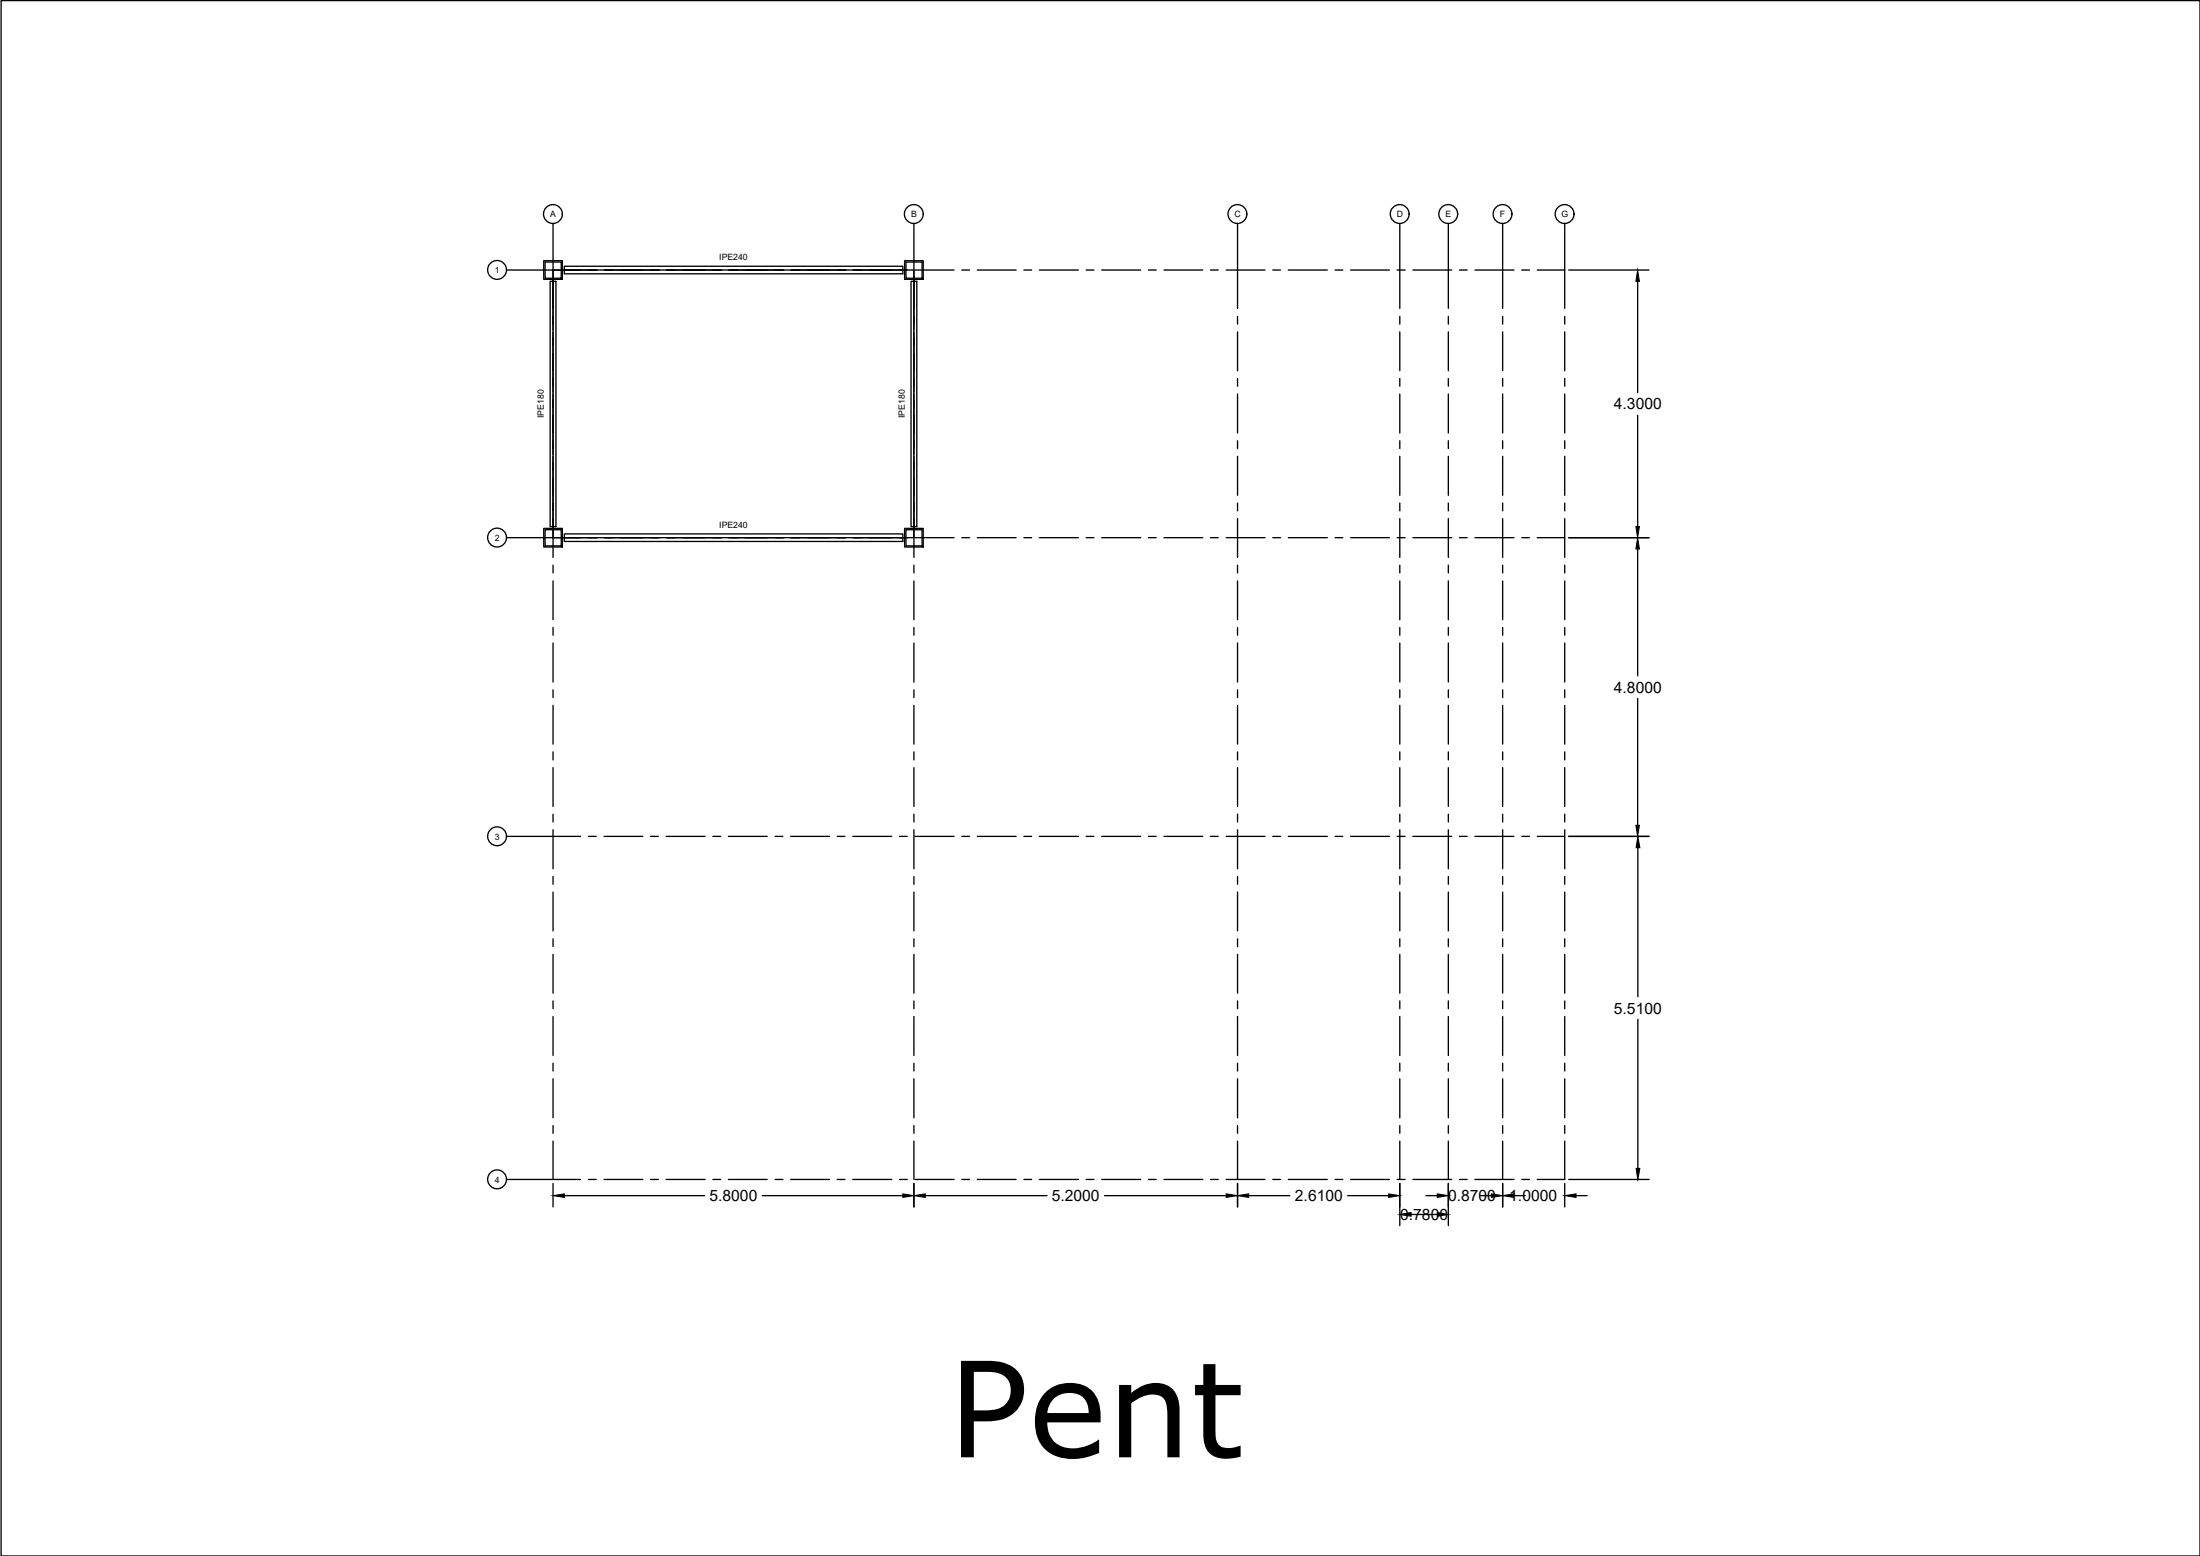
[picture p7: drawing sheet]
<svg xmlns="http://www.w3.org/2000/svg" width="420mm" height="297mm" viewBox="0 0 420 297" stroke-linecap="round" stroke-linejoin="round" font-family="sans-serif">
<!-- layer: 0 -->
<g fill="none" stroke="#000" stroke-width=".25">
<path d="M.2 .1h420v296.9h-420zM96.7 51.5h17.4M103.8 49.8h3.6v3.5h-3.6zM104.1 50h3.1v3.1h-3.1zM105.1 53.7h1.1v46.8h-1.1zM105.6 42.7v16.2M105.6 51.5h68.9v51.1h-68.9zM105.6 53.7v9.3M107.8 50.8h64.6v1.5h-64.6zM115.4 51.5h10.6M127.2 51.5h10.7M139.1 51.5h10.6"/>
<path d="M151 51.5h10.6M162.9 51.5h10.4M172.8 49.8h3.5v3.5h-3.5zM173 50h3.1v3.1h-3.1zM174 53.7h1.1v46.8h-1.1zM174.5 42.7v16.2M174.5 53.7v9.3M174.8 51.5h7.4M183.7 51.5h1.5M186.6 51.5h7.5M195.5 51.5h1.5M198.5 51.5h7.5"/>
<path d="M207.4 51.5h1.5M210.4 51.5h7.4M219.3 51.5h1.5M222.3 51.5h7.4M231.2 51.5h1.5M234.2 51.5h7.4M236.3 42.7v16.2M243.1 51.5h1.5M246 51.5h7.5M255 51.5h1.5M257.9 51.5h7.4M266.8 51.5h1.6"/>
<path d="M267.3 42.7v16.2M269.8 51.5h7.4M276.6 42.7v16.2M278.7 51.5h1.5M281.7 51.5h7.4M287 42.7v16.2M290.6 51.5h1.5M293.6 51.5h5.2M298.8 42.7v16.2M299.6 51.5h15.3M312.8 53.7v21.3M105.6 63.4v11.5"/>
<path d="M105.6 75.2v11.6M174.5 63.4v11.5M174.5 75.2v11.6M236.3 60.4v1.5M236.3 63.4v7.4M236.3 72.2v1.5M236.3 75.2v7.5M267.3 60.4v1.5M267.3 63.4v7.4M267.3 72.2v1.5M267.3 75.2v7.5M276.6 60.4v1.5"/>
<path d="M276.6 63.4v7.4M276.6 72.2v1.5M276.6 75.2v7.5M287 60.4v1.5M287 63.4v7.4M287 72.2v1.5M287 75.2v7.5M298.8 60.4v1.5M298.8 63.4v7.4M298.8 72.2v1.5M298.8 75.2v7.5M312.8 79.3v21.2"/>
<path d="M105.6 87.1v19.3M174.5 87.1v19.3M236.3 84.1v1.5M236.3 87.1v7.5M236.3 96v1.5M236.3 99v7.4M267.3 84.1v1.5M267.3 87.1v7.5M267.3 96v1.5M267.3 99v7.4M276.6 84.1v1.5M276.6 87.1v7.5"/>
<path d="M276.6 96v1.5M276.6 99v7.4M287 84.1v1.5M287 87.1v7.5M287 96v1.5M287 99v7.4M298.8 84.1v1.5M298.8 87.1v7.5M298.8 96v1.5M298.8 99v7.4M96.7 102.6h17.4M103.8 100.9h3.6v3.5h-3.6z"/>
<path d="M104.1 101.1h3.1v3.1h-3.1zM105.6 107.9v1.5M105.6 110.9v7.4M105.6 119.8v1.5M107.8 101.9h64.6v1.5h-64.6zM115.4 102.6h10.6M127.2 102.6h10.7M139.1 102.6h10.6M151 102.6h10.6M162.9 102.6h10.4M172.8 100.9h3.5v3.5h-3.5zM173 101.1h3.1v3.1h-3.1z"/>
<path d="M174.5 107.9v1.5M174.5 110.9v7.4M174.5 119.8v1.5M174.8 102.6h7.4M183.7 102.6h1.5M186.6 102.6h7.5M195.5 102.6h1.5M198.5 102.6h7.5M207.4 102.6h1.5M210.4 102.6h7.4M219.3 102.6h1.5M222.3 102.6h7.4"/>
<path d="M231.2 102.6h1.5M234.2 102.6h7.4M236.3 107.9v1.5M236.3 110.9v7.4M236.3 119.8v1.5M243.1 102.6h1.5M246 102.6h7.5M255 102.6h1.5M257.9 102.6h7.4M266.8 102.6h1.6M267.3 107.9v1.5M267.3 110.9v7.4"/>
<path d="M267.3 119.8v1.5M269.8 102.6h7.4M276.6 107.9v1.5M276.6 110.9v7.4M276.6 119.8v1.5M278.7 102.6h1.5M281.7 102.6h7.4M287 107.9v1.5M287 110.9v7.4M287 119.8v1.5M290.6 102.6h1.5M293.6 102.6h5.2"/>
<path d="M298.8 107.9v1.5M298.8 110.9v7.4M298.8 119.8v1.5M299.6 102.6h15.3M312.8 104.8v24.2M105.6 122.8v7.4M105.6 131.7v1.5M105.6 134.6v7.5M174.5 122.8v7.4M174.5 131.7v1.5M174.5 134.6v7.5M236.3 122.8v7.4"/>
<path d="M236.3 131.7v1.5M236.3 134.6v7.5M267.3 122.8v7.4M267.3 131.7v1.5M267.3 134.6v7.5M276.6 122.8v7.4M276.6 131.7v1.5M276.6 134.6v7.5M287 122.8v7.4M287 131.7v1.5M287 134.6v7.5M298.8 122.8v7.4"/>
<path d="M298.8 131.7v1.5M298.8 134.6v7.5M312.8 133.3v24.3M96.7 159.7h14.2M105.6 143.5v1.6M105.6 146.5v7.5M105.6 155.4v1.5M105.6 158.4v7.4M112.4 159.7h1.5M115.4 159.7h7.4M124.2 159.7h1.5M127.2 159.7h7.5"/>
<path d="M136.1 159.7h1.5M139.1 159.7h7.4M148 159.7h1.5M151 159.7h7.4M159.9 159.7h1.5M162.9 159.7h7.4M171.8 159.7h1.5M174.5 143.5v1.6M174.5 146.5v7.5M174.5 155.4v1.5M174.5 158.4v7.4M174.8 159.7h7.4"/>
<path d="M183.7 159.7h1.5M186.6 159.7h7.5M195.5 159.7h1.5M198.5 159.7h7.5M207.4 159.7h1.5M210.4 159.7h7.4M219.3 159.7h1.5M222.3 159.7h7.4M231.2 159.7h1.5M234.2 159.7h7.4M236.3 143.5v1.6M236.3 146.5v7.5"/>
<path d="M236.3 155.4v1.5M236.3 158.4v7.4M243.1 159.7h1.5M246 159.7h7.5M255 159.7h1.5M257.9 159.7h7.4M266.8 159.7h1.6M267.3 143.5v1.6M267.3 146.5v7.5M267.3 155.4v1.5M267.3 158.4v7.4M269.8 159.7h7.4"/>
<path d="M276.6 143.5v1.6M276.6 146.5v7.5M276.6 155.4v1.5M276.6 158.4v7.4M278.7 159.7h1.5M281.7 159.7h7.4M287 143.5v1.6M287 146.5v7.5M287 155.4v1.5M287 158.4v7.4M290.6 159.7h1.5M293.6 159.7h5.2"/>
<path d="M298.8 143.5v1.6M298.8 146.5v7.5M298.8 155.4v1.5M298.8 158.4v7.4M299.6 159.7h15.4M105.6 167.3v1.5M105.6 170.3v7.4M105.6 179.2v1.5M174.5 167.3v1.5M174.5 170.3v7.4M174.5 179.2v1.5M236.3 167.3v1.5"/>
<path d="M236.3 170.3v7.4M236.3 179.2v1.5M267.3 167.3v1.5M267.3 170.3v7.4M267.3 179.2v1.5M276.6 167.3v1.5M276.6 170.3v7.4M276.6 179.2v1.5M287 167.3v1.5M287 170.3v7.4M287 179.2v1.5M298.8 167.3v1.5"/>
<path d="M298.8 170.3v7.4M298.8 179.2v1.5M312.8 161.8v28.5M105.6 182.2v7.4M105.6 191.1v1.5M105.6 194v7.5M174.5 182.2v7.4M174.5 191.1v1.5M174.5 194v7.5M236.3 182.2v7.4M236.3 191.1v1.5M236.3 194v7.5"/>
<path d="M267.3 182.2v7.4M267.3 191.1v1.5M267.3 194v7.5M276.6 182.2v7.4M276.6 191.1v1.5M276.6 194v7.5M287 182.2v7.4M287 191.1v1.5M287 194v7.5M298.8 182.2v7.4M298.8 191.1v1.5M298.8 194v7.5"/>
<path d="M312.8 194.6v28.4M105.6 203v1.5M105.6 205.9v7.5M105.6 214.9v1.5M105.6 217.8v7.4M174.5 203v1.5M174.5 205.9v7.5M174.5 214.9v1.5M174.5 217.8v7.4M236.3 203v1.5M236.3 205.9v7.5M236.3 214.9v1.5"/>
<path d="M236.3 217.8v7.4M267.3 203v1.5M267.3 205.9v7.5M267.3 214.9v1.5M267.3 217.8v7.4M276.6 203v1.5M276.6 205.9v7.5M276.6 214.9v1.5M276.6 217.8v7.4M287 203v1.5M287 205.9v7.5M287 214.9v1.5"/>
<path d="M287 217.8v7.4M298.8 203v1.5M298.8 205.9v7.5M298.8 214.9v1.5M298.8 217.8v7.4h-5.2M96.7 225.2h14.2M105.6 225.9v4.5M107.8 228.2h26.8M112.4 225.2h1.5M115.4 225.2h7.4M124.2 225.2h1.5M127.2 225.2h7.5"/>
<path d="M136.1 225.2h1.5M139.1 225.2h7.4M145.6 228.2h26.8M148 225.2h1.5M151 225.2h7.4M159.9 225.2h1.5M162.9 225.2h7.4M171.8 225.2h1.5M174.5 225.9v4.5M174.8 225.2h7.4M176.7 228.2h23.2M183.7 225.2h1.5"/>
<path d="M186.6 225.2h7.5M195.5 225.2h1.5M198.5 225.2h7.5M207.4 225.2h1.5M210.4 225.2h7.4M210.9 228.2h23.3M219.3 225.2h1.5M222.3 225.2h7.4M231.2 225.2h1.5M234.2 225.2h7.4M236.3 225.9v4.5M238.5 228.2h7.8"/>
<path d="M243.1 225.2h1.5M246 225.2h7.5M255 225.2h1.5M257.4 228.2h7.8M257.9 225.2h7.4M266.8 225.2h1.6M267.3 225.9v8.1M269.5 231.8h5M269.8 225.2h7.4M272.3 228.2h2.2M276.6 225.9v8.1M278.7 225.2h1.5"/>
<path d="M281.7 225.2h7.4M282.7 228.2h2.1M287 225.9v4.5M289.1 228.2h2.2M290.6 225.2h1.5M298.8 225.9v4.5M299.6 225.2h15.4M301 228.2h2.1"/>
<circle cx="94.9" cy="51.5" r="1.8"/>
<circle cx="105.6" cy="40.9" r="1.8"/>
<circle cx="174.5" cy="40.9" r="1.8"/>
<circle cx="236.3" cy="40.9" r="1.8"/>
<circle cx="267.3" cy="40.9" r="1.8"/>
<circle cx="276.6" cy="40.9" r="1.8"/>
<circle cx="287" cy="40.9" r="1.8"/>
<circle cx="298.8" cy="40.9" r="1.8"/>
<circle cx="94.9" cy="102.6" r="1.8"/>
<circle cx="94.9" cy="159.6" r="1.8"/>
<circle cx="94.9" cy="225.1" r="1.8"/>
</g>
<g fill="#000" stroke="#000" stroke-width=".19">
<path d="M312.8 51.5l.3 2.2h-.7zM312.4 100.5h.7l-.3 2.1zM312.8 102.6l.3 2.2h-.7zM312.4 157.6h.7l-.3 2.1zM312.8 159.7l.4 2.1h-.7zM105.6 228.2l2.2-.3v.7zM172.4 227.9l2.1 .3-2.1 .4zM174.5 228.2l2.2-.3v.7zM234.2 227.9l2.1 .3-2.1 .4zM236.3 228.2l2.2-.3v.7zM265.2 227.9l2.1 .3-2.1 .4zM267.3 231.8l2.2-.3v.7z"/>
<path d="M274.5 231.5l2.1 .3-2.1 .4zM274.5 227.9l2.1 .3-2.1 .4zM284.8 227.9l2.2 .3-2.2 .4zM287 228.2l2.1-.3v.7zM298.8 228.2l2.2-.3v.7zM312.5 223h.7l-.4 2.2z"/>
</g>
<text font-size="25.3" x="181.1" y="278.2">Pent</text>
<g font-size="3">
<text x="308.2" y="78.1">4.3000</text>
<text x="308.2" y="132.2">4.8000</text>
<text x="308.2" y="193.5">5.5100</text>
<text x="135.5" y="229.3">5.8000</text>
<text x="200.9" y="229.3">5.2000</text>
<text x="247.3" y="229.3">2.6100</text>
<text x="267.4" y="232.9">0.7800</text>
<text x="276.6" y="229.3">0.8700</text>
<text x="288.2" y="229.3">1.0000</text>
</g>
<g font-size="1.7">
<text x="105.1" y="41.5">A</text>
<text x="174" y="41.5">B</text>
<text x="235.8" y="41.5">C</text>
<text x="266.7" y="41.5">D</text>
<text x="276.1" y="41.5">E</text>
<text x="286.5" y="41.5">F</text>
<text x="298.2" y="41.5">G</text>
<text x="94.5" y="52.1">1</text>
<text x="137.4" y="49.6">IPE240</text>
<text x="103.9" y="79.8" transform="rotate(-90 103.9 79.8)">IPE180</text>
<text x="172.8" y="79.8" transform="rotate(-90 172.8 79.8)">IPE180</text>
<text x="137.4" y="100.7">IPE240</text>
<text x="94.5" y="103.2">2</text>
<text x="94.5" y="160.3">3</text>
<text x="94.5" y="225.7">4</text>
</g>
</svg>
